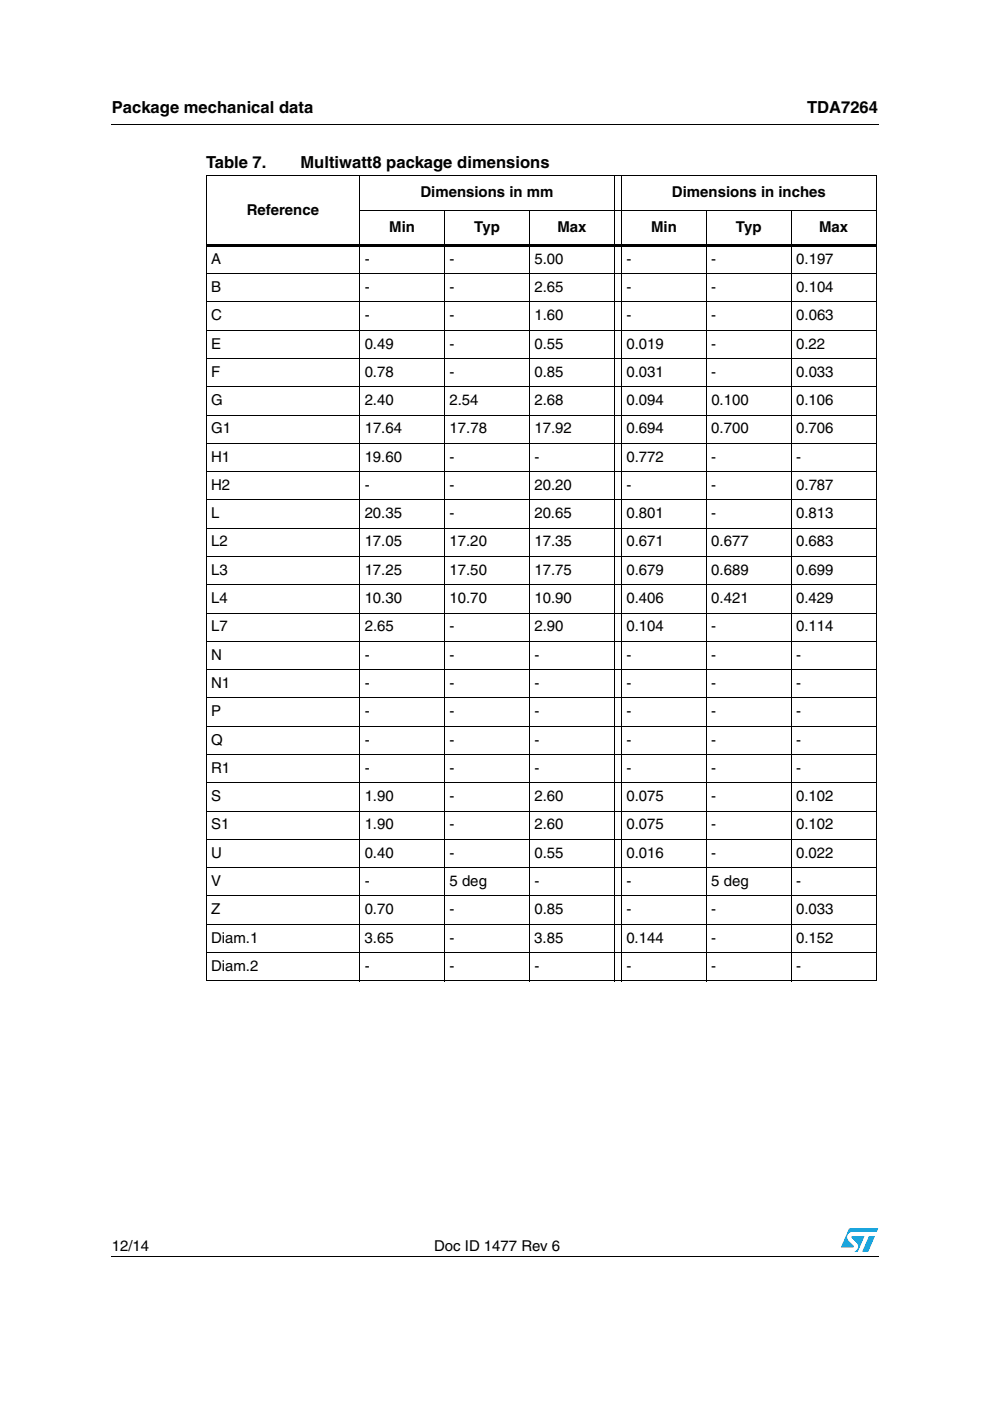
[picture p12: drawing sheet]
<svg xmlns="http://www.w3.org/2000/svg" width="210mm" height="297mm" viewBox="0 0 210 297" stroke-linecap="round" stroke-linejoin="round" font-family="sans-serif">
<g fill="#009ad9">
<path d="M184.2 262.1h1.3l-1.4 3.3h-1.3z"/>
<path d="M180 260.5h6.2l-.3 .7h-5.2a1.13 1.13 0 0 0-1 .7 1.13 1.13 0 0 0 .3 1.2l1 1v.3l-2.7 .1z"/>
<path d="M180.6 262.1h2.7l-1.4 3.3h-.7a1.18 1.18 0 0 0 .4-1.9l-1-1.1z"/>
</g>
<path d="M23.6 26.2l.1 .2zM43.6 51.8h142.2v.5h-142.2zM23.6 266.3l.1 .1z" fill="#000"/>
<g fill="none" stroke="#000" stroke-width=".21">
<path d="M23.7 26.3h162.6M43.6 37.2h142.2M43.7 37.3v170.6M76.3 37.1v170.9M130.3 37.1v170.9M131.8 37.1v170.9M185.8 37.3v170.6M43.6 58h142.2M76.2 44.6h109.6M94.3 44.5v163.5M112.2 44.5v163.5M149.8 44.5v163.5"/>
<path d="M167.8 44.5v163.5M43.6 64h142.2M43.6 70h142.2M43.6 76h142.2M43.6 82h142.2M43.6 88h142.2M43.6 94h142.2M43.6 100h142.2M43.6 106h142.2M43.6 112h142.2M43.6 118h142.2M43.6 124h142.2"/>
<path d="M43.6 130h142.2M43.6 136h142.2M43.6 142h142.2M43.6 148h142.2M43.6 154h142.2M43.6 160h142.2M43.6 166h142.2M43.6 172h142.2M43.6 178h142.2M43.6 184h142.2M43.6 189.9h142.2M43.6 196h142.2"/>
<path d="M43.6 202h142.2M43.6 207.9h142.2M23.7 266.3h162.6"/>
</g>
<g font-size="3.5">
<text x="23.7" y="23.9">Package mechanical data</text>
<text x="171.1" y="23.9">TDA7264</text>
<text x="43.7" y="35.7">Table 7.</text>
<text x="63.7" y="35.7">Multiwatt8 package dimensions</text>
</g>
<g font-size="3.2">
<text x="89.2" y="41.8">Dimensions in mm</text>
<text x="142.5" y="41.8">Dimensions in inches</text>
<text x="52.3" y="45.5">Reference</text>
<text x="82.5" y="49.2">Min</text>
<text x="100.6" y="49.2">Typ</text>
<text x="118.2" y="49.2">Max</text>
<text x="138" y="49.2">Min</text>
<text x="156" y="49.2">Typ</text>
<text x="173.7" y="49.2">Max</text>
<text x="44.8" y="55.9">A</text>
<text x="77.3" y="55.9">-</text>
<text x="95.3" y="55.9">-</text>
<text x="113.3" y="55.9">5.00</text>
<text x="132.8" y="55.9">-</text>
<text x="150.8" y="55.9">-</text>
<text x="168.8" y="55.9">0.197</text>
<text x="44.8" y="61.9">B</text>
<text x="77.3" y="61.9">-</text>
<text x="95.3" y="61.9">-</text>
<text x="113.3" y="61.9">2.65</text>
<text x="132.8" y="61.9">-</text>
<text x="150.8" y="61.9">-</text>
<text x="168.8" y="61.9">0.104</text>
<text x="44.8" y="67.9">C</text>
<text x="77.3" y="67.9">-</text>
<text x="95.3" y="67.9">-</text>
<text x="113.3" y="67.9">1.60</text>
<text x="132.8" y="67.9">-</text>
<text x="150.8" y="67.9">-</text>
<text x="168.8" y="67.9">0.063</text>
<text x="44.8" y="73.9">E</text>
<text x="77.3" y="73.9">0.49</text>
<text x="95.3" y="73.9">-</text>
<text x="113.3" y="73.9">0.55</text>
<text x="132.8" y="73.9">0.019</text>
<text x="150.8" y="73.9">-</text>
<text x="168.8" y="73.9">0.22</text>
<text x="44.8" y="79.9">F</text>
<text x="77.3" y="79.9">0.78</text>
<text x="95.3" y="79.9">-</text>
<text x="113.3" y="79.9">0.85</text>
<text x="132.8" y="79.9">0.031</text>
<text x="150.8" y="79.9">-</text>
<text x="168.8" y="79.9">0.033</text>
<text x="44.8" y="85.9">G</text>
<text x="77.3" y="85.9">2.40</text>
<text x="95.3" y="85.9">2.54</text>
<text x="113.3" y="85.9">2.68</text>
<text x="132.8" y="85.9">0.094</text>
<text x="150.8" y="85.9">0.100</text>
<text x="168.8" y="85.9">0.106</text>
<text x="44.8" y="91.9">G1</text>
<text x="77.3" y="91.9">17.64</text>
<text x="95.3" y="91.9">17.78</text>
<text x="113.3" y="91.9">17.92</text>
<text x="132.8" y="91.9">0.694</text>
<text x="150.8" y="91.9">0.700</text>
<text x="168.8" y="91.9">0.706</text>
<text x="44.8" y="97.9">H1</text>
<text x="77.3" y="97.9">19.60</text>
<text x="95.3" y="97.9">-</text>
<text x="113.3" y="97.9">-</text>
<text x="132.8" y="97.9">0.772</text>
<text x="150.8" y="97.9">-</text>
<text x="168.8" y="97.9">-</text>
<text x="44.8" y="103.9">H2</text>
<text x="77.3" y="103.9">-</text>
<text x="95.3" y="103.9">-</text>
<text x="113.3" y="103.9">20.20</text>
<text x="132.8" y="103.9">-</text>
<text x="150.8" y="103.9">-</text>
<text x="168.8" y="103.9">0.787</text>
<text x="44.8" y="109.9">L</text>
<text x="77.3" y="109.9">20.35</text>
<text x="95.3" y="109.9">-</text>
<text x="113.3" y="109.9">20.65</text>
<text x="132.8" y="109.9">0.801</text>
<text x="150.8" y="109.9">-</text>
<text x="168.8" y="109.9">0.813</text>
<text x="44.8" y="115.9">L2</text>
<text x="77.3" y="115.9">17.05</text>
<text x="95.3" y="115.9">17.20</text>
<text x="113.3" y="115.9">17.35</text>
<text x="132.8" y="115.9">0.671</text>
<text x="150.8" y="115.9">0.677</text>
<text x="168.8" y="115.9">0.683</text>
<text x="44.8" y="121.9">L3</text>
<text x="77.3" y="121.9">17.25</text>
<text x="95.3" y="121.9">17.50</text>
<text x="113.3" y="121.9">17.75</text>
<text x="132.8" y="121.9">0.679</text>
<text x="150.8" y="121.9">0.689</text>
<text x="168.8" y="121.9">0.699</text>
<text x="44.8" y="127.9">L4</text>
<text x="77.3" y="127.9">10.30</text>
<text x="95.3" y="127.9">10.70</text>
<text x="113.3" y="127.9">10.90</text>
<text x="132.8" y="127.9">0.406</text>
<text x="150.8" y="127.9">0.421</text>
<text x="168.8" y="127.9">0.429</text>
<text x="44.8" y="133.9">L7</text>
<text x="77.3" y="133.9">2.65</text>
<text x="95.3" y="133.9">-</text>
<text x="113.3" y="133.9">2.90</text>
<text x="132.8" y="133.9">0.104</text>
<text x="150.8" y="133.9">-</text>
<text x="168.8" y="133.9">0.114</text>
<text x="44.8" y="139.9">N</text>
<text x="77.3" y="139.9">-</text>
<text x="95.3" y="139.9">-</text>
<text x="113.3" y="139.9">-</text>
<text x="132.8" y="139.9">-</text>
<text x="150.8" y="139.9">-</text>
<text x="168.8" y="139.9">-</text>
<text x="44.8" y="145.9">N1</text>
<text x="77.3" y="145.9">-</text>
<text x="95.3" y="145.9">-</text>
<text x="113.3" y="145.9">-</text>
<text x="132.8" y="145.9">-</text>
<text x="150.8" y="145.9">-</text>
<text x="168.8" y="145.9">-</text>
<text x="44.8" y="151.8">P</text>
<text x="77.3" y="151.8">-</text>
<text x="95.3" y="151.8">-</text>
<text x="113.3" y="151.8">-</text>
<text x="132.8" y="151.8">-</text>
<text x="150.8" y="151.8">-</text>
<text x="168.8" y="151.8">-</text>
<text x="44.8" y="157.9">Q</text>
<text x="77.3" y="157.9">-</text>
<text x="95.3" y="157.9">-</text>
<text x="113.3" y="157.9">-</text>
<text x="132.8" y="157.9">-</text>
<text x="150.8" y="157.9">-</text>
<text x="168.8" y="157.9">-</text>
<text x="44.8" y="163.9">R1</text>
<text x="77.3" y="163.9">-</text>
<text x="95.3" y="163.9">-</text>
<text x="113.3" y="163.9">-</text>
<text x="132.8" y="163.9">-</text>
<text x="150.8" y="163.9">-</text>
<text x="168.8" y="163.9">-</text>
<text x="44.8" y="169.8">S</text>
<text x="77.3" y="169.8">1.90</text>
<text x="95.3" y="169.8">-</text>
<text x="113.3" y="169.8">2.60</text>
<text x="132.8" y="169.8">0.075</text>
<text x="150.8" y="169.8">-</text>
<text x="168.8" y="169.8">0.102</text>
<text x="44.8" y="175.9">S1</text>
<text x="77.3" y="175.9">1.90</text>
<text x="95.3" y="175.9">-</text>
<text x="113.3" y="175.9">2.60</text>
<text x="132.8" y="175.9">0.075</text>
<text x="150.8" y="175.9">-</text>
<text x="168.8" y="175.9">0.102</text>
<text x="44.8" y="181.8">U</text>
<text x="77.3" y="181.8">0.40</text>
<text x="95.3" y="181.8">-</text>
<text x="113.3" y="181.8">0.55</text>
<text x="132.8" y="181.8">0.016</text>
<text x="150.8" y="181.8">-</text>
<text x="168.8" y="181.8">0.022</text>
<text x="44.8" y="187.8">V</text>
<text x="77.3" y="187.8">-</text>
<text x="95.3" y="187.8">5 deg</text>
<text x="113.3" y="187.8">-</text>
<text x="132.8" y="187.8">-</text>
<text x="150.8" y="187.8">5 deg</text>
<text x="168.8" y="187.8">-</text>
<text x="44.8" y="193.8">Z</text>
<text x="77.3" y="193.8">0.70</text>
<text x="95.3" y="193.8">-</text>
<text x="113.3" y="193.8">0.85</text>
<text x="132.8" y="193.8">-</text>
<text x="150.8" y="193.8">-</text>
<text x="168.8" y="193.8">0.033</text>
<text x="44.8" y="199.8">Diam.1</text>
<text x="77.3" y="199.8">3.65</text>
<text x="95.3" y="199.8">-</text>
<text x="113.3" y="199.8">3.85</text>
<text x="132.8" y="199.8">0.144</text>
<text x="150.8" y="199.8">-</text>
<text x="168.8" y="199.8">0.152</text>
<text x="44.8" y="205.8">Diam.2</text>
<text x="77.3" y="205.8">-</text>
<text x="95.3" y="205.8">-</text>
<text x="113.3" y="205.8">-</text>
<text x="132.8" y="205.8">-</text>
<text x="150.8" y="205.8">-</text>
<text x="168.8" y="205.8">-</text>
<text x="23.7" y="265.1">12/14</text>
<text x="92.1" y="265.1">Doc ID 1477 Rev 6</text>
</g>
</svg>
